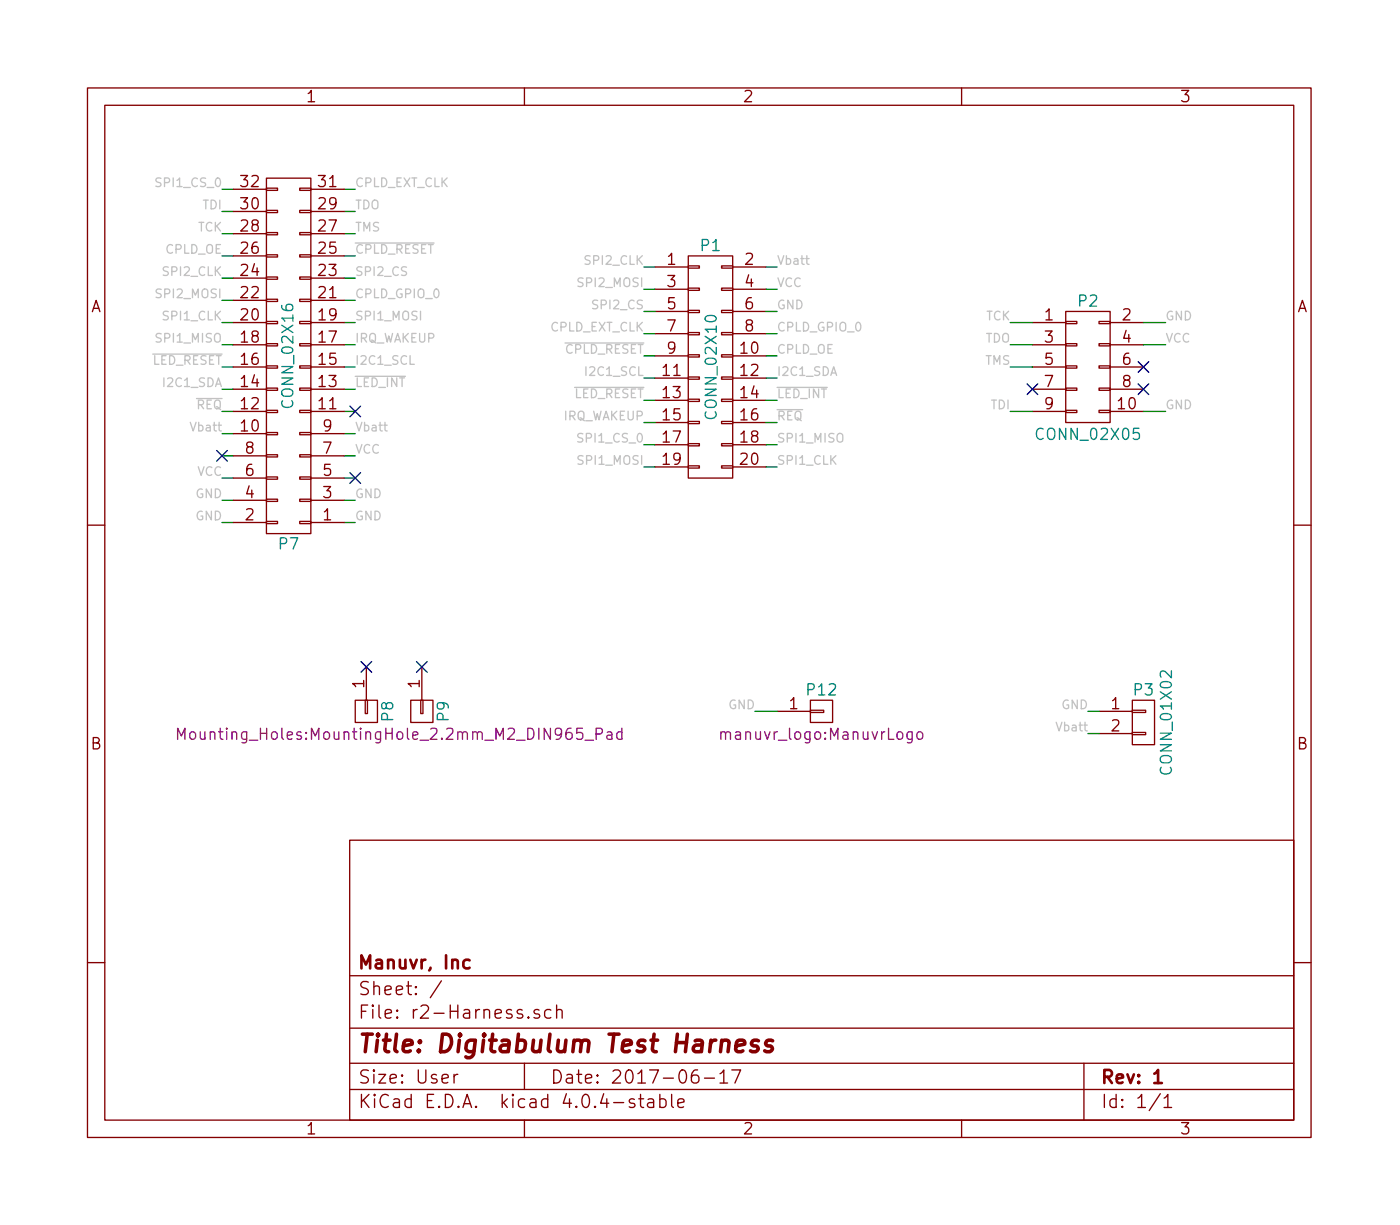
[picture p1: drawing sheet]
EESchema Schematic File Version 2
LIBS:power
LIBS:device
LIBS:transistors
LIBS:conn
LIBS:linear
LIBS:regul
LIBS:74xx
LIBS:cmos4000
LIBS:adc-dac
LIBS:memory
LIBS:xilinx
LIBS:microcontrollers
LIBS:dsp
LIBS:microchip
LIBS:analog_switches
LIBS:motorola
LIBS:texas
LIBS:intel
LIBS:audio
LIBS:interface
LIBS:digital-audio
LIBS:philips
LIBS:display
LIBS:cypress
LIBS:siliconi
LIBS:opto
LIBS:atmel
LIBS:contrib
LIBS:valves
EELAYER 25 0
EELAYER END
$Descr User 6299 5512
encoding utf-8
Sheet 1 1
Title "Digitabulum Test Harness"
Date "2017-06-17"
Rev "1"
Comp "Manuvr, Inc"
Comment1 ""
Comment2 ""
Comment3 ""
Comment4 ""
$EndDescr
Text Label 1600 1650 0    39   ~ 0
I2C1_SCL
Text Label 1000 1950 2    39   ~ 0
Vbatt
Text Label 1000 1150 2    39   ~ 0
CPLD_OE
Text Label 1600 1050 0    39   ~ 0
TMS
Text Label 1000 950  2    39   ~ 0
TDI
Text Label 1600 2050 0    39   ~ 0
VCC
Wire Wire Line
	1000 2050 1050 2050
Wire Wire Line
	1000 1650 1050 1650
Wire Wire Line
	1000 1750 1050 1750
Wire Wire Line
	1000 1850 1050 1850
Wire Wire Line
	1000 1950 1050 1950
Wire Wire Line
	1000 2150 1050 2150
Wire Wire Line
	1000 2250 1050 2250
Wire Wire Line
	1000 2350 1050 2350
Wire Wire Line
	1000 1350 1050 1350
Wire Wire Line
	1000 850  1050 850 
Wire Wire Line
	1000 950  1050 950 
Wire Wire Line
	1000 1050 1050 1050
Wire Wire Line
	1000 1150 1050 1150
Wire Wire Line
	1000 1250 1050 1250
Wire Wire Line
	1000 1450 1050 1450
Wire Wire Line
	1000 1550 1050 1550
Wire Wire Line
	1550 1650 1600 1650
Wire Wire Line
	1550 1750 1600 1750
Wire Wire Line
	1550 1850 1600 1850
Wire Wire Line
	1550 1950 1600 1950
Wire Wire Line
	1550 2050 1600 2050
Wire Wire Line
	1550 2150 1600 2150
Wire Wire Line
	1550 2350 1600 2350
Wire Wire Line
	1550 1350 1600 1350
Wire Wire Line
	1550 850  1600 850 
Wire Wire Line
	1550 950  1600 950 
Wire Wire Line
	1550 1050 1600 1050
Wire Wire Line
	1550 1150 1600 1150
Wire Wire Line
	1550 1250 1600 1250
Wire Wire Line
	1550 1450 1600 1450
Wire Wire Line
	1550 1550 1600 1550
Text Label 1600 950  0    39   ~ 0
TDO
Text Label 1000 1050 2    39   ~ 0
TCK
Text Label 1600 1150 0    39   ~ 0
~CPLD_RESET
Text Label 1600 1950 0    39   ~ 0
Vbatt
Text Label 1000 1750 2    39   ~ 0
I2C1_SDA
Text Label 1600 1350 0    39   ~ 0
CPLD_GPIO_0
Text Label 1000 1550 2    39   ~ 0
SPI1_MISO
Text Label 1000 1850 2    39   ~ 0
~REQ
Text Label 1000 1350 2    39   ~ 0
SPI2_MOSI
Text Label 1600 1550 0    39   ~ 0
IRQ_WAKEUP
Text Label 1600 850  0    39   ~ 0
CPLD_EXT_CLK
Text Label 1600 1450 0    39   ~ 0
SPI1_MOSI
Text Label 1000 1450 2    39   ~ 0
SPI1_CLK
Text Label 1000 1250 2    39   ~ 0
SPI2_CLK
Text Label 1600 1250 0    39   ~ 0
SPI2_CS
Text Label 1000 850  2    39   ~ 0
SPI1_CS_0
Text Label 1600 1750 0    39   ~ 0
~LED_INT
Text Label 1000 1650 2    39   ~ 0
~LED_RESET
Text Label 1600 2250 0    39   ~ 0
GND
Text Label 1600 2350 0    39   ~ 0
GND
Text Label 1000 2250 2    39   ~ 0
GND
Text Label 1000 2150 2    39   ~ 0
VCC
$Comp
L CONN_01X01 P8
U 1 1
P 1650 3200
F 0 "P8" H 1650 3300 50  0000 C CNN
F 1 "HOLE" V 1750 3200 50  0001 C CNN
F 2 "Mounting_Holes:MountingHole_2.2mm_M2_DIN965_Pad" H 1650 3200 50  0001 C CNN
F 3 "" H 1650 3200 50  0000 C CNN
	1    1650 3200
	0    1    1    0   
$EndComp
$Comp
L CONN_01X01 P9
U 1 1
P 1900 3200
F 0 "P9" H 1900 3300 50  0000 C CNN
F 1 "HOLE" V 2000 3200 50  0001 C CNN
F 2 "Mounting_Holes:MountingHole_2.2mm_M2_DIN965_Pad" V 2000 3100 50  0000 C CNN
F 3 "" H 1900 3200 50  0000 C CNN
	1    1900 3200
	0    1    1    0   
$EndComp
Text Label 1000 2350 2    39   ~ 0
GND
$Comp
L CONN_01X01 P12
U 1 1
P 3700 3200
F 0 "P12" H 3700 3300 50  0000 C CNN
F 1 "CONN_01X01" V 3800 3200 50  0001 C CNN
F 2 "manuvr_logo:ManuvrLogo" H 3700 3100 50  0000 C CNN
F 3 "" H 3700 3200 50  0000 C CNN
	1    3700 3200
	1    0    0    -1  
$EndComp
NoConn ~ 1600 1850
$Comp
L CONN_02X16 P7
U 1 1
P 1300 1600
F 0 "P7" H 1300 2450 50  0000 C CNN
F 1 "CONN_02X16" V 1300 1600 50  0000 C CNN
F 2 "Digitabulum-r2:DF12(3.0)-32DS-0.5V(86)" H 1300 650 39  0001 C CNN
F 3 "" H 1300 500 50  0000 C CNN
F 4 "DF12-32DS-0.5V(86)" H 1300 750 39  0001 C CNN "Manu_Number"
F 5 "Hirose Electric Co Ltd" H 1300 1600 39  0001 C CNN "Manu_Name"
F 6 "H5205CT-ND" H 1300 1600 39  0001 C CNN "Digikey_Number"
	1    1300 1600
	-1   0    0    1   
$EndComp
Wire Wire Line
	1550 2250 1600 2250
NoConn ~ 1000 2050
NoConn ~ 1600 2150
NoConn ~ 1900 3000
NoConn ~ 1650 3000
Text Label 3400 3200 2    39   ~ 0
GND
Wire Wire Line
	3400 3200 3500 3200
$Comp
L CONN_02X05 P2
U 1 1
P 4900 1650
F 0 "P2" H 4900 1950 50  0000 C CNN
F 1 "CONN_02X05" H 4900 1350 50  0000 C CNN
F 2 "Pin_Headers:Pin_Header_Angled_2x05_Pitch2.54mm" H 4900 1250 50  0001 C CNN
F 3 "" H 4900 450 50  0000 C CNN
	1    4900 1650
	1    0    0    -1  
$EndComp
Text Label 5250 1550 0    39   ~ 0
VCC
Wire Wire Line
	5150 1550 5250 1550
NoConn ~ 5150 1650
NoConn ~ 4650 1750
NoConn ~ 5150 1750
Text Label 5250 1450 0    39   ~ 0
GND
Wire Wire Line
	5250 1450 5150 1450
Text Label 5250 1850 0    39   ~ 0
GND
Wire Wire Line
	5250 1850 5150 1850
Text Label 4550 1650 2    39   ~ 0
TMS
Text Label 4550 1550 2    39   ~ 0
TDO
Text Label 4550 1850 2    39   ~ 0
TDI
Text Label 4550 1450 2    39   ~ 0
TCK
Wire Wire Line
	4550 1850 4650 1850
Wire Wire Line
	4650 1650 4550 1650
Wire Wire Line
	4550 1550 4650 1550
Wire Wire Line
	4550 1450 4650 1450
Text Label 2900 1700 2    39   ~ 0
I2C1_SCL
Text Label 3500 1300 0    39   ~ 0
VCC
Text Label 2900 1600 2    39   ~ 0
~CPLD_RESET
Text Label 3500 1200 0    39   ~ 0
Vbatt
Text Label 3500 1500 0    39   ~ 0
CPLD_GPIO_0
Text Label 2900 1900 2    39   ~ 0
IRQ_WAKEUP
Text Label 2900 1500 2    39   ~ 0
CPLD_EXT_CLK
Text Label 2900 2100 2    39   ~ 0
SPI1_MOSI
Text Label 2900 1400 2    39   ~ 0
SPI2_CS
Text Label 3500 1800 0    39   ~ 0
~LED_INT
Text Label 3500 1400 0    39   ~ 0
GND
Text Label 3500 1600 0    39   ~ 0
CPLD_OE
Text Label 3500 1700 0    39   ~ 0
I2C1_SDA
Text Label 3500 2000 0    39   ~ 0
SPI1_MISO
Text Label 3500 1900 0    39   ~ 0
~REQ
Text Label 2900 1300 2    39   ~ 0
SPI2_MOSI
Text Label 3500 2100 0    39   ~ 0
SPI1_CLK
Text Label 2900 1200 2    39   ~ 0
SPI2_CLK
Text Label 2900 2000 2    39   ~ 0
SPI1_CS_0
Text Label 2900 1800 2    39   ~ 0
~LED_RESET
$Comp
L CONN_02X10 P1
U 1 1
P 3200 1650
F 0 "P1" H 3200 2200 50  0000 C CNN
F 1 "CONN_02X10" V 3200 1650 50  0000 C CNN
F 2 "Housings_DIP:DIP-24_W15.24mm_Socket_LongPads" H 3200 2250 50  0001 C CNN
F 3 "" H 3200 450 50  0000 C CNN
	1    3200 1650
	1    0    0    -1  
$EndComp
Wire Wire Line
	2900 1200 2950 1200
Wire Wire Line
	2900 1300 2950 1300
Wire Wire Line
	2900 1400 2950 1400
Wire Wire Line
	2900 1500 2950 1500
Wire Wire Line
	2900 1600 2950 1600
Wire Wire Line
	2900 1700 2950 1700
Wire Wire Line
	2900 1800 2950 1800
Wire Wire Line
	2900 1900 2950 1900
Wire Wire Line
	2900 2000 2950 2000
Wire Wire Line
	2900 2100 2950 2100
Wire Wire Line
	3450 1200 3500 1200
Wire Wire Line
	3450 1300 3500 1300
Wire Wire Line
	3450 1400 3500 1400
Wire Wire Line
	3450 1500 3500 1500
Wire Wire Line
	3450 1600 3500 1600
Wire Wire Line
	3450 1700 3500 1700
Wire Wire Line
	3450 1800 3500 1800
Wire Wire Line
	3450 1900 3500 1900
Wire Wire Line
	3450 2000 3500 2000
Wire Wire Line
	3450 2100 3500 2100
$Comp
L CONN_01X02 P3
U 1 1
P 5150 3250
F 0 "P3" H 5150 3400 50  0000 C CNN
F 1 "CONN_01X02" V 5250 3250 50  0000 C CNN
F 2 "Pin_Headers:Pin_Header_Straight_1x02_Pitch2.54mm" H 5050 2900 50  0001 C CNN
F 3 "" H 5150 3250 50  0000 C CNN
	1    5150 3250
	1    0    0    -1  
$EndComp
Text Label 4900 3300 2    39   ~ 0
Vbatt
Text Label 4900 3200 2    39   ~ 0
GND
Wire Wire Line
	4900 3200 4950 3200
Wire Wire Line
	4900 3300 4950 3300
$EndSCHEMATC
